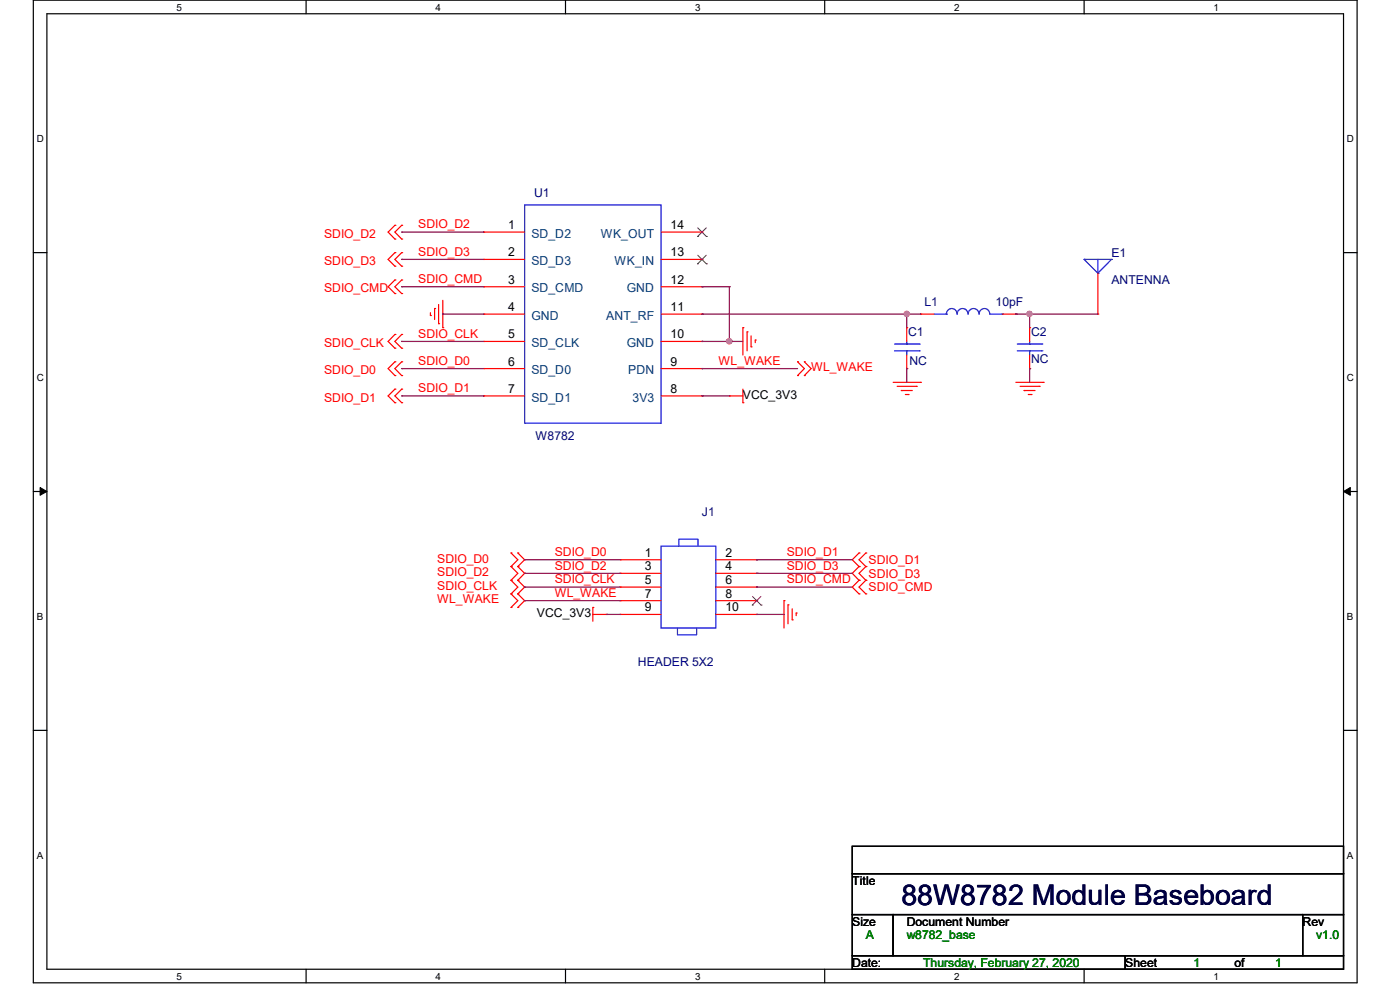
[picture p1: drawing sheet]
<svg xmlns="http://www.w3.org/2000/svg" width="297mm" height="210mm" viewBox="0 0 297 210" stroke-linecap="round" stroke-linejoin="round" font-family="sans-serif">
<path d="M7.1 0h280.8v208.5h-280.8zM9.9 2.9h275.1v202.7h-275.1z" fill="none" stroke="#000" stroke-width=".25"/>
<g fill="#fff">
<path d="M37.4 .3h1.2v2.4h-1.2z"/>
<path d="M37.4 205.9h1.2v2.3h-1.2z"/>
</g>
<path d="M64.9 0v2.9M64.9 205.6v2.9" fill="none" stroke="#000" stroke-width=".25"/>
<g fill="#fff">
<path d="M92.4 .3h1.2v2.4h-1.2z"/>
<path d="M92.4 205.9h1.2v2.3h-1.2z"/>
</g>
<path d="M120 0v2.9M120 205.6v2.9" fill="none" stroke="#000" stroke-width=".25"/>
<g fill="#fff">
<path d="M147.4 .3h1.2v2.4h-1.2z"/>
<path d="M147.4 205.9h1.2v2.3h-1.2z"/>
</g>
<path d="M175 0v2.9M175 205.6v2.9" fill="none" stroke="#000" stroke-width=".25"/>
<g fill="#fff">
<path d="M202.4 .3h1.2v2.4h-1.2z"/>
<path d="M202.4 205.9h1.2v2.3h-1.2z"/>
</g>
<path d="M230 0v2.9M230 205.6v2.9" fill="none" stroke="#000" stroke-width=".25"/>
<g fill="#fff">
<path d="M257.5 .3h1.1v2.4h-1.1z"/>
<path d="M257.5 205.9h1.1v2.3h-1.1z"/>
<path d="M7.8 28.2h1.5v2.4h-1.5z"/>
<path d="M285.7 28.2h1.5v2.4h-1.5z"/>
<path d="M7.8 78.9h1.5v2.3h-1.5z"/>
<path d="M285.7 78.9h1.5v2.3h-1.5z"/>
</g>
<path d="M7.1 53.6h2.8M285 53.6h2.9" fill="none" stroke="#000" stroke-width=".25"/>
<g fill="#fff">
<path d="M7.8 129.6h1.3v2.3h-1.3z"/>
<path d="M285.7 129.6h1.4v2.3h-1.4z"/>
</g>
<path d="M7.1 104.3h2.8M285 104.3h2.9" fill="none" stroke="#000" stroke-width=".25"/>
<path d="M8.5 103.4l1.4 .9-1.4 .8zM285 104.3l1.5-.9v1.7z" fill="#000" stroke="#000" stroke-width=".21"/>
<g fill="#fff">
<path d="M7.8 180.3h1.3v2.3h-1.3z"/>
<path d="M285.7 180.3h1.4v2.3h-1.4z"/>
</g>
<path d="M7.1 154.9h2.8M285 154.9h2.9M180.8 179.5h104.2v5.8h-104.2zM180.8 185.3h104.2v8.7h-104.2zM180.8 194h8.7v8.7h-8.7zM189.5 194h86.9v8.7h-86.9zM276.4 194h8.6v8.7h-8.6zM180.8 202.7h57.9v2.9h-57.9zM238.7 202.7h46.3v2.9h-46.3z" fill="none" stroke="#000" stroke-width=".25"/>
<g fill="none" stroke="#f00" stroke-width=".25">
<path d="M83.8 53.6h.1M83.8 56.5h.1M83.8 47.8h.1M83.8 50.7h.1M83.8 59.4h.1M83.8 53.6l-1.5 1.4 1.5 1.5M83.8 47.8l-1.5 1.4 1.5 1.5M83.8 59.4l-1.5 1.4 1.5 1.5M85.2 53.6h.1M85.2 56.5h.1M85.2 47.8h.1M85.2 50.7h.1"/>
<path d="M85.2 59.4h.1M85.2 53.6l-1.4 1.4 1.4 1.5M85.2 47.8l-1.4 1.4 1.4 1.5M85.2 59.4l-1.4 1.4 1.4 1.5M102.6 49.2h.1M102.6 55h.1M102.6 49.2h8.7M102.6 55h8.7M140.3 49.2h8.6M140.3 55h8.6M148.9 55h.1M148.9 49.2h.1"/>
<path d="M232.9 58v8.6M83.8 62.3h.1M83.8 71h.1M83.8 73.9h.1M83.8 76.8h.1M83.8 79.7h.1M83.8 71l-1.5 1.4 1.5 1.5M83.8 76.8l-1.5 1.4 1.5 1.5M85.2 62.3h.1M85.2 71h.1M85.2 73.9h.1M85.2 76.8h.1"/>
<path d="M85.2 79.7h.1M85.2 71l-1.4 1.4 1.4 1.5M85.2 76.8l-1.4 1.4 1.4 1.5M91.3 66.9h.1M91.3 66.3v.6M92.2 65.4h.1M92.2 65.4v2.4M93 68.7h.1M93 64.6v4.1M93.9 69.5h.1M93.9 63.7v5.8M102.6 60.8h.1"/>
<path d="M102.6 66.6h.1M102.6 72.4h.1M102.6 78.2h.1M102.6 66.6h8.7M102.6 60.8h8.7M102.6 72.4h8.7M102.6 78.2h8.7M140.3 66.6h8.6M140.3 60.8h8.6M140.3 72.4h8.6M140.3 78.2h8.6M148.9 78.2h.1"/>
<path d="M148.9 72.4h.1M148.9 66.6h.1M148.9 60.8h.1M157.6 69.5h.1M157.6 69.5v5.8M158.5 70.4h.1M158.5 70.4v4M159.3 73.6h.1M159.3 71.2v2.4M160.2 72.1h.1M160.2 72.1v.6M169.2 79.7h.1"/>
<path d="M169.2 76.8h.1M169.2 76.8l1.4 1.4-1.4 1.5M170.6 79.7h.1M170.6 76.8h.1M170.6 76.8l1.5 1.4-1.5 1.5M192.4 69.5h.1M192.4 78.2h.1M192.4 69.5v2.9M192.4 75.3v2.9M195.3 66.6h.1M195.3 66.6h2.9M212.6 66.6h2.9"/>
<path d="M215.5 66.6h.1M218.4 69.5h.1M218.4 78.2h.1M218.4 69.5v2.9M218.4 75.3v2.9M232.9 66.6h.1M83.8 82.5h.1M83.8 85.4h.1M83.8 82.5l-1.5 1.5 1.5 1.4M85.2 82.5h.1M85.2 85.4h.1M85.2 82.5l-1.4 1.5 1.4 1.4"/>
<path d="M102.6 84h.1M102.6 84h8.7M140.3 84h8.6M148.9 84h.1M154.7 84h.1M154.7 84h2.9M157.6 85.4h.1M157.6 82.5v2.9M189.5 81.1h5.8M190.3 82h4.1M191.2 82.8h.1M191.2 82.8h2.3"/>
<path d="M192.1 83.7h.6M192.7 83.7h.1M194.4 82h.1M195.3 81.1h.1M215.5 81.1h5.8M216.4 82h4.1M217.3 82.8h.1M217.3 82.8h2.3M218.1 83.7h.6M218.7 83.7h.1M220.5 82h.1M221.3 81.1h.1"/>
<path d="M108.4 117.3h.1M108.4 117.3l1.5 1.4-1.5 1.5M109.9 117.3h.1M109.9 117.3l1.4 1.4-1.4 1.5M131.6 118.7h.1M131.6 118.7h8.7M151.8 118.7h8.7M160.5 118.7h.1M182.2 117.3h.1M182.2 117.3l-1.4 1.4 1.4 1.5M183.7 117.3h.1M183.7 117.3l-1.5 1.4 1.5 1.5"/>
<path d="M108.4 120.2h.1M108.4 123.1h.1M108.4 126h.1M108.4 128.9h.1M108.4 120.2l1.5 1.4-1.5 1.5M108.4 123.1l1.5 1.4-1.5 1.5M108.4 126l1.5 1.4-1.5 1.5M109.9 120.2h.1M109.9 123.1h.1M109.9 126h.1M109.9 128.9h.1M109.9 120.2l1.4 1.4-1.4 1.5"/>
<path d="M109.9 123.1l1.4 1.4-1.4 1.5M109.9 126l1.4 1.4-1.4 1.5M125.8 128.9h.1M125.8 130.3h2.9M125.8 128.9v2.9M128.7 130.3h.1M131.6 121.6h.1M131.6 124.5h.1M131.6 127.4h.1M131.6 130.3h.1M131.6 130.3h8.7M131.6 121.6h8.7"/>
<path d="M131.6 124.5h8.7M131.6 127.4h8.7M151.8 130.3h8.7M151.8 121.6h8.7M151.8 124.5h8.7M151.8 127.4h8.7M160.5 121.6h.1M160.5 124.5h.1M160.5 127.4h.1M160.5 130.3h.1M166.3 127.4h.1M166.3 127.4v5.8"/>
<path d="M167.2 128.3h.1M167.2 128.3v4M168.1 131.5h.1M168.1 129.2v2.3M168.9 130h.1M168.9 130v.6M182.2 120.2h.1M182.2 123.1h.1M182.2 126h.1M182.2 120.2l-1.4 1.4 1.4 1.5M182.2 123.1l-1.4 1.4 1.4 1.5M183.7 120.2h.1"/>
<path d="M183.7 123.1h.1M183.7 126h.1M183.7 120.2l-1.5 1.4 1.5 1.5M183.7 123.1l-1.5 1.4 1.5 1.5"/>
</g>
<g fill="none" stroke="#00f" stroke-width=".25">
<path d="M111.3 43.5h29v46.3h-29zM230 55h.1M230 55h5.8M230 55l2.9 3M232.9 58h.1M232.9 55v3M235.8 55h.1M235.8 55l-2.9 3M189.8 74.4h5.2M189.8 73h5.2M192.4 73h.1M192.4 74.4h.1"/>
<path d="M192.4 72.4v.6M192.4 74.4v.9M195 74.4h.1M195 73h.1M198.2 66.6h2.6M200.8 66.6h.1M203 66.6a1.12 1.12 0 0 0-1.1-1.2 1.12 1.12 0 0 0-1.1 1.2M205.4 66.6a1.14 1.14 0 0 0-1.2-1.2 1.14 1.14 0 0 0-1.1 1.2M207.7 66.6a1.14 1.14 0 0 0-1.2-1.2 1.14 1.14 0 0 0-1.1 1.2M210 66.6a1.12 1.12 0 0 0-1.1-1.2 1.12 1.12 0 0 0-1.2 1.2M210 66.6h2.6M212.6 66.6h.1"/>
<path d="M215.8 74.4h5.2M215.8 73h5.2M218.4 73h.1M218.4 74.4h.1M218.4 72.4v.6M218.4 74.4v.9M221 74.4h.1M221 73h.1M140.3 115.9h11.5v17.3h-11.5zM144 115.9v-1.5h4.1v1.5M143.7 133.2v1.5h4.1v-1.5"/>
</g>
<path d="M148 56h.1M148 50.2h.1M148 54.1l1.9 1.9M148 48.3l1.9 1.9M149.8 54.1l-1.8 1.9M149.8 48.3l-1.8 1.9M149.9 56h.1M149.9 50.2h.1M159.6 128.4h.1M159.6 126.5l1.9 1.9M161.4 126.5l-1.8 1.9M161.5 128.4h.1" fill="none" stroke="#804000" stroke-width=".21"/>
<g fill="none" stroke="#800040" stroke-width=".25">
<path d="M85.2 49.2h.1M85.2 55h.1M85.2 49.2h17.4M85.2 55h17.4M85.2 60.8h.1M85.2 72.4h.1M85.2 78.2h.1M85.2 60.8h17.4M85.2 72.4h17.4M85.2 78.2h17.4M93.9 66.6h.1M93.9 66.6h8.7"/>
<path d="M148.9 78.2h.1M148.9 66.6h.1M148.9 72.4h.1M148.9 60.8h.1M148.9 60.8h5.8M148.9 72.4h8.7M148.9 78.2h20.3M148.9 66.6h46.4M154.7 60.8h.1M154.7 72.4h.1M154.7 60.8v11.6M192.4 66.6h.1"/>
<path d="M192.4 78.2h.1M192.4 66.6v2.9M192.4 78.2v2.9M215.5 66.6h.1M215.5 66.6h17.4M218.4 66.6h.1M218.4 78.2h.1M218.4 66.6v2.9M218.4 78.2v2.9M85.2 84h.1M85.2 84h17.4M148.9 84h.1"/>
<path d="M148.9 84h5.8M111.3 118.7h.1M111.3 118.7h20.3M160.5 118.7h.1M160.5 118.7h20.3M111.3 124.5h.1M111.3 127.4h.1M111.3 121.6h.1M111.3 121.6h20.3M111.3 124.5h20.3M111.3 127.4h20.3M128.7 130.3h.1"/>
<path d="M128.7 130.3h2.9M160.5 121.6h.1M160.5 124.5h.1M160.5 130.3h.1M160.5 121.6h20.3M160.5 124.5h20.3M160.5 130.3h5.8"/>
</g>
<g fill="#f0f" stroke="#f0f" stroke-width=".25">
<circle cx="192.4" cy="66.6" r=".55"/>
<circle cx="154.7" cy="72.4" r=".56"/>
<circle cx="218.4" cy="66.6" r=".55"/>
</g>
<text font-size="6.1" fill="#000040" x="191.2" y="192">88W8782 Module Baseboard</text>
<g font-size="2.6" fill="#000080">
<text x="113.3" y="41.7">U1</text>
<text x="235.8" y="54.5">E1</text>
<text x="196.1" y="64.9">L1</text>
<text x="211.2" y="64.9">10pF</text>
<text x="235.8" y="60.3">ANTENNA</text>
<text x="192.7" y="71.3">C1</text>
<text x="218.7" y="71.3">C2</text>
<text x="193" y="77.3">NC</text>
<text x="218.7" y="77">NC</text>
<text x="113.6" y="93.3">W8782</text>
<text x="148.9" y="109.5">J1</text>
<text x="135.3" y="141.4">HEADER 5X2</text>
</g>
<g font-size="2.6" fill="#f00">
<text x="68.7" y="50.4">SDIO_D2</text>
<text x="88.7" y="48.4">SDIO_D2</text>
<text x="68.7" y="56.2">SDIO_D3</text>
<text x="88.7" y="54.2">SDIO_D3</text>
<text x="68.7" y="62">SDIO_CMD</text>
<text x="88.7" y="60">SDIO_CMD</text>
<text x="88.7" y="71.6">SDIO_CLK</text>
<text x="68.7" y="73.6">SDIO_CLK</text>
<text x="88.7" y="77.4">SDIO_D0</text>
<text x="152.4" y="77.4">WL_WAKE</text>
<text x="68.7" y="79.4">SDIO_D0</text>
<text x="88.7" y="83.2">SDIO_D1</text>
<text x="172.1" y="78.8">WL_WAKE</text>
<text x="68.7" y="85.2">SDIO_D1</text>
<text x="92.8" y="119.3">SDIO_D0</text>
<text x="117.7" y="117.9">SDIO_D0</text>
<text x="166.9" y="117.9">SDIO_D1</text>
<text x="184.3" y="119.6">SDIO_D1</text>
<text x="92.8" y="122.2">SDIO_D2</text>
<text x="92.8" y="125.1">SDIO_CLK</text>
<text x="117.7" y="123.7">SDIO_CLK</text>
<text x="117.7" y="120.8">SDIO_D2</text>
<text x="166.9" y="120.8">SDIO_D3</text>
<text x="166.9" y="123.7">SDIO_CMD</text>
<text x="184.3" y="122.5">SDIO_D3</text>
<text x="184.3" y="125.4">SDIO_CMD</text>
<text x="92.8" y="128">WL_WAKE</text>
<text x="117.7" y="126.6">WL_WAKE</text>
</g>
<g font-size="2.6">
<text x="107.8" y="48.6">1</text>
<text x="142.3" y="48.6">14</text>
<text x="107.8" y="54.4">2</text>
<text x="142.3" y="54.4">13</text>
<text x="107.8" y="60.2">3</text>
<text x="107.8" y="66">4</text>
<text x="142.3" y="66">11</text>
<text x="142.3" y="60.2">12</text>
<text x="107.8" y="71.8">5</text>
<text x="142.3" y="71.8">10</text>
<text x="107.8" y="77.6">6</text>
<text x="142.3" y="77.6">9</text>
<text x="107.8" y="83.4">7</text>
<text x="142.3" y="83.4">8</text>
<text x="157.6" y="84.6">VCC_3V3</text>
<text x="136.8" y="118.1">1</text>
<text x="153.9" y="118.1">2</text>
<text x="136.8" y="121">3</text>
<text x="136.8" y="123.9">5</text>
<text x="153.9" y="121">4</text>
<text x="153.9" y="123.9">6</text>
<text x="113.9" y="130.9">VCC_3V3</text>
<text x="136.8" y="126.8">7</text>
<text x="136.8" y="129.7">9</text>
<text x="153.9" y="126.8">8</text>
<text x="153.9" y="129.7">10</text>
<text x="180.8" y="187.7">Title</text>
<text x="180.8" y="196.3">Size</text>
<text x="192.4" y="196.3">Document Number</text>
<text x="276.4" y="196.3">Rev</text>
<text x="180.8" y="205.1">Date:</text>
<text x="238.7" y="205.1">Sheet</text>
<text x="261.9" y="205.1">of</text>
</g>
<g font-size="2.6" fill="#004080">
<text x="112.7" y="50.4">SD_D2</text>
<text x="127.5" y="50.4">WK_OUT</text>
<text x="112.7" y="56.2">SD_D3</text>
<text x="130.4" y="56.2">WK_IN</text>
<text x="112.7" y="62">SD_CMD</text>
<text x="133" y="62">GND</text>
<text x="112.7" y="67.8">GND</text>
<text x="128.6" y="67.8">ANT_RF</text>
<text x="112.7" y="73.6">SD_CLK</text>
<text x="133" y="73.6">GND</text>
<text x="112.7" y="79.4">SD_D0</text>
<text x="133.3" y="79.4">PDN</text>
<text x="112.7" y="85.2">SD_D1</text>
<text x="134.2" y="85.2">3V3</text>
</g>
<g font-size="2.6" fill="#008000">
<text x="183.7" y="199.3">A</text>
<text x="192.4" y="199.3">w8782_base</text>
<text x="279.2" y="199.3">v1.0</text>
<text x="195.8" y="205.1">Thursday, February 27, 2020</text>
<text x="253.2" y="205.1">1</text>
<text x="270.5" y="205.1">1</text>
</g>
<g font-size="2.1">
<text x="37.4" y="2.2">5</text>
<text x="92.4" y="2.2">4</text>
<text x="147.4" y="2.2">3</text>
<text x="202.4" y="2.2">2</text>
<text x="257.5" y="2.2">1</text>
<text x="7.8" y="30.1">D</text>
<text x="285.8" y="30.1">D</text>
<text x="7.8" y="80.8">C</text>
<text x="285.8" y="80.8">C</text>
<text x="7.8" y="131.5">B</text>
<text x="285.8" y="131.5">B</text>
<text x="7.8" y="182.2">A</text>
<text x="285.8" y="182.2">A</text>
<text x="37.4" y="207.8">5</text>
<text x="92.4" y="207.8">4</text>
<text x="147.4" y="207.8">3</text>
<text x="202.4" y="207.8">2</text>
<text x="257.5" y="207.8">1</text>
</g>
</svg>
